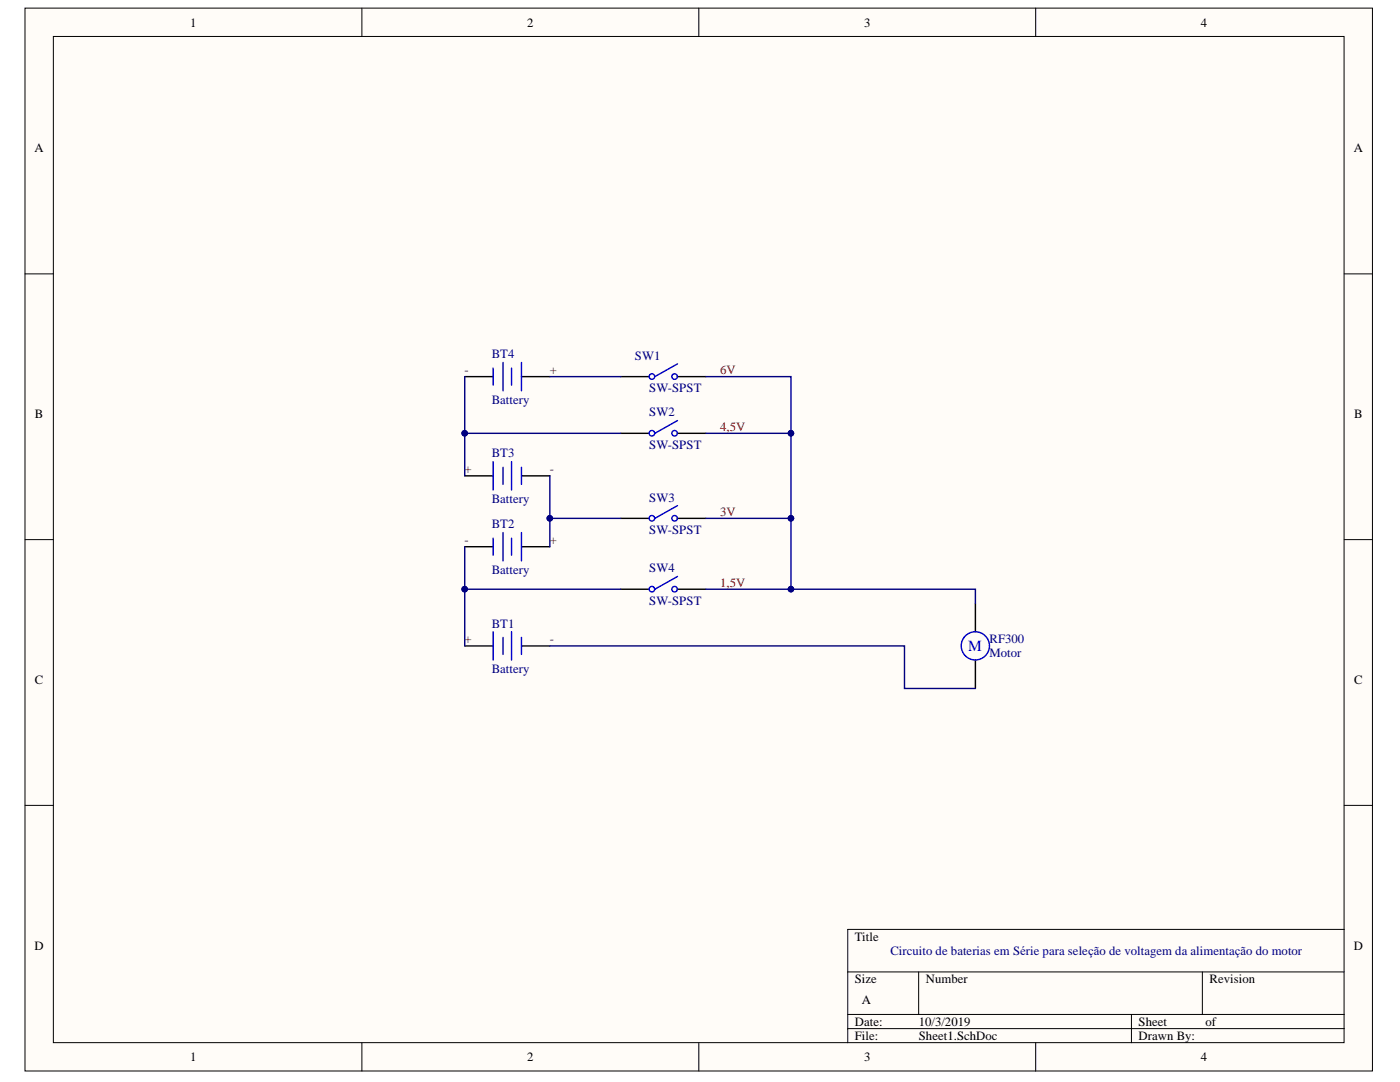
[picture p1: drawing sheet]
<svg xmlns="http://www.w3.org/2000/svg" width="279mm" height="216mm" viewBox="0 0 279 216" stroke-linecap="round" stroke-linejoin="round" font-family="sans-serif">
<g fill="#fffcf8" stroke="#000" stroke-width=".2">
<path d="M5 1.6h268.9v212.1h-268.9z"/>
<path d="M10.6 7.3h257.6v200.7h-257.6z"/>
</g>
<g fill="none" stroke="#000" stroke-width=".2">
<path d="M72.2 1.6v5.7M139.5 1.6v5.7M206.7 1.6v5.7M5 54.6h5.6M268.3 54.6h5.6M5 107.7h5.6M268.3 107.7h5.6M5 160.7h5.6M268.3 160.7h5.6M169.2 193.9h99.1M183.3 193.9v8.5M240 193.9v8.5"/>
<path d="M268.3 185.5h-99.1v22.6M72.2 208.1v5.6M139.5 208.1v5.6M169.2 202.4h99.1M169.2 205.2h99.1M206.7 208.1v5.6M225.8 202.4v5.7"/>
</g>
<g fill="none" stroke="#000" stroke-width=".28">
<path d="M92.7 75.2h5.7M104.1 75.2h5.6M123.9 75.2h5.6M135.2 75.2h5.7M92.7 94.9h5.7M104.1 94.9h5.6M123.9 86.5h5.6M135.2 86.5h5.7M92.7 109.1h5.7M104.1 109.1h5.6M123.9 103.4h5.6M123.9 117.6h5.6"/>
<path d="M135.2 103.4h5.7M135.2 117.6h5.7M92.7 128.9h5.7M104.1 128.9h5.6M194.7 120.4v5.7M194.7 131.7v5.7"/>
</g>
<g fill="none" stroke="#00f" stroke-width=".28">
<path d="M98.4 73.5v3.3M100.4 72.3v5.7M102.1 73.5v3.3M104.1 72.3v5.7M135.2 72.6l-4.5 2.6M98.4 92.1v5.7M100.4 93.3v3.3M102.1 92.1v5.7M104.1 93.3v3.3M135.2 83.9l-4.5 2.6M98.4 107.4v3.4M100.4 106.3v5.6"/>
<path d="M102.1 107.4v3.4M104.1 106.3v5.6M135.2 100.9l-4.5 2.5M135.2 115l-4.5 2.6M98.4 126.1v5.6M100.4 127.2v3.4M102.1 126.1v5.6M104.1 127.2v3.4"/>
<circle cx="130.1" cy="75.1" r=".55"/>
<circle cx="134.6" cy="75.1" r=".55"/>
<circle cx="130.1" cy="86.5" r=".55"/>
<circle cx="134.6" cy="86.5" r=".55"/>
<circle cx="130.1" cy="117.6" r=".55"/>
<circle cx="130.1" cy="103.4" r=".55"/>
<circle cx="134.6" cy="117.6" r=".55"/>
<circle cx="134.6" cy="103.4" r=".55"/>
<circle cx="194.6" cy="128.9" r="2.82"/>
</g>
<path d="M92.7 75.2v19.7M109.7 75.2h14.2M140.9 75.2h17v42.4h-17M92.7 86.5h31.2M109.7 94.9v14.2M140.9 86.5h17M92.7 109.1v19.8M92.7 117.6h31.2M109.7 103.4h14.2M140.9 103.4h17M157.9 117.6h36.8v2.8M109.7 128.9h70.8v8.5h14.2" fill="none" stroke="#000080" stroke-width=".28"/>
<g fill="#000080" stroke="#000080" stroke-width=".2">
<circle cx="92.7" cy="86.5" r=".55"/>
<circle cx="92.7" cy="117.6" r=".55"/>
<circle cx="109.7" cy="103.4" r=".55"/>
<circle cx="157.8" cy="86.5" r=".55"/>
<circle cx="157.8" cy="103.4" r=".55"/>
<circle cx="157.8" cy="117.6" r=".55"/>
</g>
<text font-size="3.1" fill="#00f" x="193.2" y="129.9">M</text>
<g font-size="2.5">
<text x="38" y="5.3">1</text>
<text x="105.2" y="5.3">2</text>
<text x="172.5" y="5.3">3</text>
<text x="239.7" y="5.3">4</text>
<text x="6.9" y="30.4">A</text>
<text x="270.2" y="30.4">A</text>
<text x="7" y="83.4">B</text>
<text x="270.3" y="83.4">B</text>
<text x="7" y="136.5">C</text>
<text x="270.3" y="136.5">C</text>
<text x="6.9" y="189.5">D</text>
<text x="170.6" y="187.7">Title</text>
<text x="270.2" y="189.5">D</text>
<text x="170.6" y="196.2">Size</text>
<text x="184.7" y="196.2">Number</text>
<text x="241.4" y="196.2">Revision</text>
<text x="172" y="200.4">A</text>
<text x="170.6" y="204.7">Date:</text>
<text x="170.6" y="207.5">File:</text>
<text x="183.4" y="204.7">10/3/2019</text>
<text x="183.4" y="207.5">Sheet1.SchDoc</text>
<text x="227.2" y="204.7">Sheet</text>
<text x="227.2" y="207.5">Drawn By:</text>
<text x="240.6" y="204.7">of</text>
<text x="38" y="211.7">1</text>
<text x="105.2" y="211.7">2</text>
<text x="172.5" y="211.7">3</text>
<text x="239.7" y="211.7">4</text>
</g>
<g font-size="2.5" fill="#000080">
<text x="98.1" y="71.5">BT4</text>
<text x="126.7" y="71.8">SW1</text>
<text x="98.1" y="80.5">Battery</text>
<text x="129.5" y="83.1">SW2</text>
<text x="129.5" y="78.3">SW-SPST</text>
<text x="129.5" y="89.6">SW-SPST</text>
<text x="98.1" y="91.3">BT3</text>
<text x="98.1" y="100.3">Battery</text>
<text x="129.5" y="100.1">SW3</text>
<text x="98.1" y="105.4">BT2</text>
<text x="129.5" y="106.6">SW-SPST</text>
<text x="98.1" y="114.5">Battery</text>
<text x="129.5" y="114.2">SW4</text>
<text x="98.1" y="125.2">BT1</text>
<text x="129.5" y="120.7">SW-SPST</text>
<text x="197.5" y="128.3">RF300</text>
<text x="197.5" y="131.1">Motor</text>
<text x="98.1" y="134.3">Battery</text>
<text x="177.7" y="190.6">Circuito de baterias em Série para seleção de voltagem da alimentação do motor</text>
</g>
<g font-size="2.5" fill="#800000">
<text x="92.7" y="74.6">-</text>
<text x="109.7" y="74.6">+</text>
<text x="143.7" y="74.6">6V</text>
<text x="143.7" y="85.9">4,5V</text>
<text x="92.7" y="94.4">+</text>
<text x="109.7" y="94.4">-</text>
<text x="143.7" y="102.9">3V</text>
<text x="92.7" y="108.6">-</text>
<text x="109.7" y="108.6">+</text>
<text x="143.7" y="117">1,5V</text>
<text x="92.7" y="128.3">+</text>
<text x="109.7" y="128.3">-</text>
</g>
</svg>
